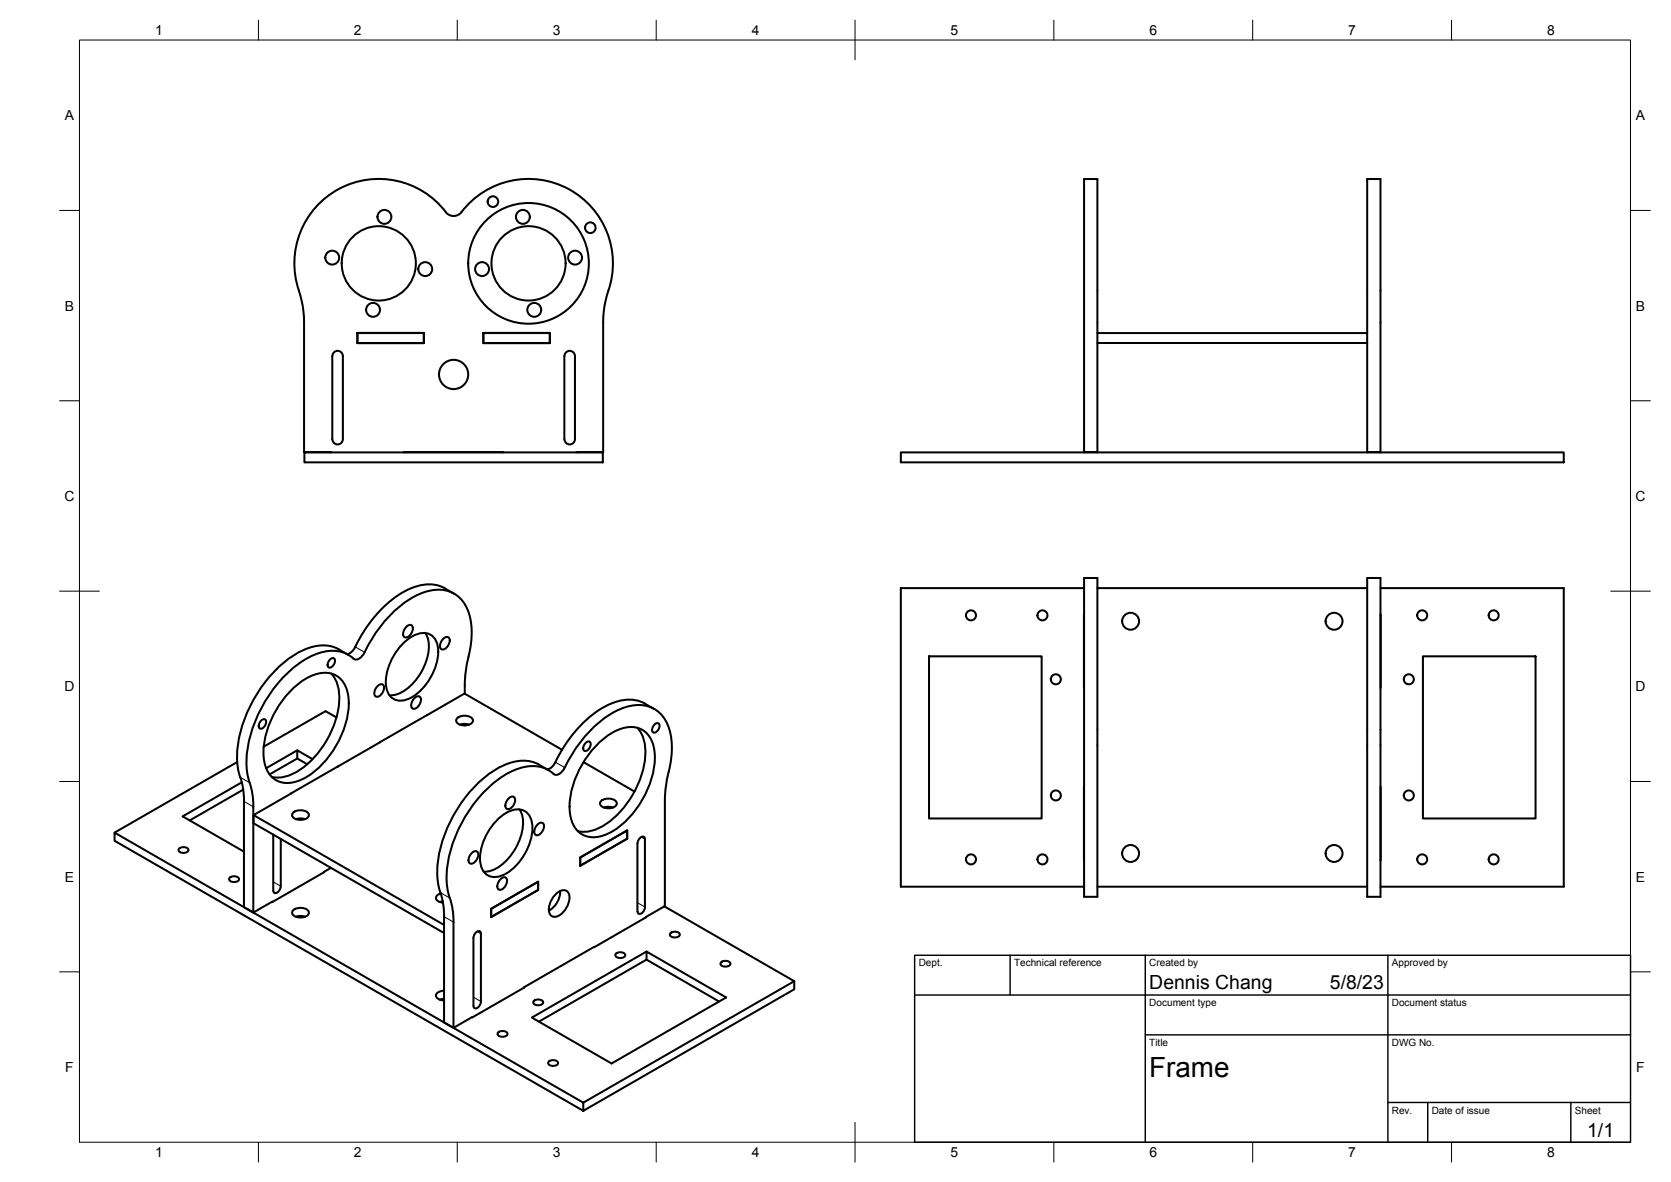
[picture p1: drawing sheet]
<svg xmlns="http://www.w3.org/2000/svg" width="420mm" height="297mm" viewBox="0 0 420 297" stroke-linecap="round" stroke-linejoin="round" font-family="sans-serif">
<!-- layer: Visible -->
<g fill="none" stroke="#000" stroke-width=".51">
<path d="M272.6 45h3.3v68.6h-3.3zM343.8 45h3.3v68.6h-3.3zM75.1 73l1 4 .3 2.7 .1 33.9 6.7 .1M75.2 73a21.2 21.2 0 0 1 10.3-25.6 21.2 21.2 0 0 1 26.9 6.2 2.51 2.51 0 0 0 3.6-.3 21.3 21.3 0 0 1 27.5-5.5 21.3 21.3 0 0 1 9.1 26.5l-.6 2.7-.3 2.7v33.9l-6.8 .1M84.1 88.4a1.32 1.32 0 0 1 1.4-.1 1.32 1.32 0 0 1 .7 1.2v20.8a1.32 1.32 0 0 1-1.3 1.4 1.32 1.32 0 0 1-1.3-1.4v-20.8v-.4zM89.9 83.7h16.7v2.5h-16.7zM89.9 83.7h.1M106.6 83.7h-16.7v2.5M106.6 86.2h.1M106.6 83.7v2.5h-16.7M121.5 83.7h16.8v2.5h-16.8zM121.5 83.7h.1"/>
<path d="M121.5 86.2h.1M121.6 83.7h16.7v2.5h-16.7zM141.9 89.5v20.8M141.9 89.5a1.32 1.32 0 0 1 1.3-1.3 1.32 1.32 0 0 1 1.4 1.3v20.8a1.32 1.32 0 0 1-1.4 1.4 1.32 1.32 0 0 1-1.3-1.4M275.9 83.7h67.9M275.9 86.2h67.9M76.5 113.7h75.1v2.5h-75.1zM101.6 113.7h25M226.5 113.7h166.7v2.5h-166.7zM272.6 113.6v.1M275.9 113.6v.1M343.8 113.6v.1"/>
<path d="M347.1 113.6v.1M102.2 157.5a.9 .9 0 0 1 1.6 0 2.27 2.27 0 0 1-1.9 2.7 1.51 1.51 0 0 1 0-2.3zM106.9 159.1a8.5 8.5 0 0 1 .1 7.6 12.9 12.9 0 0 1-7.5 7.9l-1.6 .1M114.2 149.2a10.2 10.2 0 0 0-11.6-1 31.4 31.4 0 0 0-13.5 14.8l-1 1.1-.8 .3M272.6 154.4v18.5M272.6 145.3h3.3v80.1h-3.3zM272.6 147.8h-46.1v75h46.1M275.9 147.8h67.9M343.8 145.3h3.3v80.1h-3.3zM347.1 154.4v18.5M347.1 147.8h46.1v75h-46.1M73.6 173.1a11.6 11.6 0 0 1 9.1-4 6.2 6.2 0 0 1 4.9 6.2 22.9 22.9 0 0 1-11.9 20.7 6.1 6.1 0 0 1-8.4-2.1 13.8 13.8 0 0 1-.1-10.5 25.5 25.5 0 0 1 6.4-10.3z"/>
<path d="M83 165.7a.69 .69 0 0 1 1.2 0 1.61 1.61 0 0 1-1.6 2 1.48 1.48 0 0 1 .4-2zM83.3 169.3a9.9 9.9 0 0 1 1.9 8.3 23.9 23.9 0 0 1-10.8 16.5 8.4 8.4 0 0 1-6.1 1.1M87.5 164.6a10.2 10.2 0 0 0-11.9-.9 32.7 32.7 0 0 0-15.1 20.2 19.6 19.6 0 0 0 .3 12.8l.4 2.2 .2 2.4M95 172.4a.9 .9 0 0 1 1.5 0 2.27 2.27 0 0 1-1.9 2.7 1.51 1.51 0 0 1 0-2.3zM101 162a7.8 7.8 0 0 1 6.2-2.9 4.1 4.1 0 0 1 3 4.7 14.2 14.2 0 0 1-7.6 11.9 3.7 3.7 0 0 1-5.5-3.2 14 14 0 0 1 3.9-10.5zM104.2 175.4a.9 .9 0 0 1 1.6 0 2.27 2.27 0 0 1-1.9 2.7 1.51 1.51 0 0 1 0-2.3zM107.3 179.7l9.5-5.4 24.5 14.1M107.4 179.7l-22.5 12.9M111.5 160.5a.9 .9 0 0 1 1.5 0 2.27 2.27 0 0 1-1.9 2.7 1.51 1.51 0 0 1 0-2.3zM116.9 174.3a36.6 36.6 0 0 1 1.3-11.2 15.8 15.8 0 0 0-1.5-11.6 8 8 0 0 0-9.8-2.8 27.8 27.8 0 0 0-14.3 13.5l-.9 1.7a2.61 2.61 0 0 1-2.5 1.8 8.6 8.6 0 0 0-9.7-1.3 28.5 28.5 0 0 0-13.8 13.5 26.9 26.9 0 0 0-3.3 17.5l.4 1.3M162.1 176.8l2.4 1.4M162.2 176.8a10.5 10.5 0 0 0-10.5 1 32.1 32.1 0 0 0-12.3 14.2l-1 1.1-.8 .3"/>
<path d="M233.6 164.9h28.3v40.8h-28.3zM357.8 164.9h28.3v40.8h-28.3zM59.6 191.5l-30.8 17.7M60.8 196.6l-14.9 8.6 15.4 8.8M61.2 198.4l-13.5 7.8M62.8 196.7a18.1 18.1 0 0 1 .9 6v26.6l-2.4-1.3v-26.6M65.7 181.1a.69 .69 0 0 1 1.2-.1 1.61 1.61 0 0 1-1.6 2.1 1.48 1.48 0 0 1 .4-2zM73.2 199.4l-9.4 5.4v2.1l47.9 27.6M74.7 188.6l-7.8 4.5M74.7 190.6l-6.9 4M78.6 190.8l-3.9-2.2v2l2.6 1.5M84.6 180.3l-2.7-1.6-15.6 8.9"/>
<path d="M85 192.6l-11.8 6.8M114.9 180.5a2.82 2.82 0 0 1 4 .4 1.73 1.73 0 0 1-2.1 1.4 1.73 1.73 0 0 1-2.1-1.4zM115.6 182.1l1.5-.2 .9 .2M116.9 181.9v.4M137.9 193.5a10.2 10.2 0 0 0-11.9-.9 32.7 32.7 0 0 0-15.2 20.3 20 20 0 0 0-.1 11.4M146.7 191.5l12.8 7.4M147.3 186.7a.69 .69 0 0 1 1.1-.1 1.61 1.61 0 0 1-1.5 2.1 1.48 1.48 0 0 1 .4-2zM150.5 186.7a11.6 11.6 0 0 1 9.2-3.9 6.2 6.2 0 0 1 4.9 6.2 22.9 22.9 0 0 1-11.9 20.6 6.1 6.1 0 0 1-8.4-2.1 13.8 13.8 0 0 1-.1-10.4 25.5 25.5 0 0 1 6.3-10.4zM160.2 182.9a9.9 9.9 0 0 1 1.9 8.4 23.9 23.9 0 0 1-10.7 16.4 8.4 8.4 0 0 1-6.1 1.2M164.6 182.1a.69 .69 0 0 1 1.2-.1 1.61 1.61 0 0 1-1.6 2.1 1.48 1.48 0 0 1 .4-2zM272.6 197.8v18.4M347.1 197.8v18.4"/>
<path d="M28.8 209.2l117.9 67.9v2.1l-117.9-67.9zM45 213.3a1.54 1.54 0 0 1 2.4 .3 1.45 1.45 0 0 1-2.5 0zM63.8 204.8l47.9 27.6M68.7 209.7l.1 14.5a1.02 1.02 0 0 0 1.6-.8l.2-.7v-11.9M73.7 204.3a2.82 2.82 0 0 1 4 .3 1.73 1.73 0 0 1-2.1 1.4 1.73 1.73 0 0 1-2.1-1.4zM74.4 205.9l.9-.2 1.4 .2M81.4 219.1l-13 7.5M83.2 218.1l-1.8 1.1M118.6 214.3a.9 .9 0 0 1 1.6 0 2.27 2.27 0 0 1-1.9 2.7 1.51 1.51 0 0 1 0-2.3zM124.7 206.4a7.8 7.8 0 0 1 6.2-3 4.1 4.1 0 0 1 3 4.7 14.2 14.2 0 0 1-7.6 11.9 3.7 3.7 0 0 1-5.5-3.2 14 14 0 0 1 3.9-10.4zM127.9 200.6a.9 .9 0 0 1 1.6 0 2.27 2.27 0 0 1-1.9 2.7 1.51 1.51 0 0 1 0-2.3zM130.6 203.4a8.5 8.5 0 0 1 .1 7.6 12.9 12.9 0 0 1-7.5 7.9l-1.6 .1"/>
<path d="M135.2 207.2a.9 .9 0 0 1 1.5 0 2.27 2.27 0 0 1-1.9 2.7 1.51 1.51 0 0 1 0-2.3zM145.9 215.5l11.8-6.8v2.1l-11.8 6.8zM145.9 215.5h.1M151.1 201.4a2.82 2.82 0 0 1 4 .3 1.73 1.73 0 0 1-2.1 1.4 1.73 1.73 0 0 1-2.1-1.4zM151.8 202.9l1.4-.2 1 .2M157.6 208.7l.1 2.1M157.7 208.7l-11.8 6.8v2M157.7 210.8l-11.8 6.7M160.9 210.6a.69 .69 0 0 1 1.2-.1l.1 17.4-.4 1.1a.77 .77 0 0 1-.8 .7 .77 .77 0 0 1-.7-.7v-17l.2-.8zM167.2 201.1v26.6l-4.8 2.9M167.2 201.1l.4-4.7a31.2 31.2 0 0 0 1.2-10.9 8.8 8.8 0 0 0-6.5-8.2 13.7 13.7 0 0 0-10.3 3.1 35.6 35.6 0 0 0-10.5 13.3l-.6 .6a1.4 1.4 0 0 1-1.7 .2 8.7 8.7 0 0 0-9.4-1.1 28.5 28.5 0 0 0-13.8 13.5 26.9 26.9 0 0 0-3.3 17.5 20.2 20.2 0 0 1 1.3 7.3v26.6l-2.3-1.4v-26.5M57.7 220.7a1.54 1.54 0 0 1 2.4 .2 1.45 1.45 0 0 1-2.5 0z"/>
<path d="M68.5 226.7l-4.8 2.6M73.7 228.8a2.82 2.82 0 0 1 4 .4 1.73 1.73 0 0 1-2.1 1.4 1.73 1.73 0 0 1-2.1-1.4zM74.4 230.4l1.4-.2 .9 .2M110.7 224.3a18.1 18.1 0 0 1 1 6M110.8 224.6a1.05 1.05 0 0 0-1 .6 1.05 1.05 0 0 0 .2 1.2l1.4 .5M111.3 226.5l-.7 .2M119.7 234.3a.69 .69 0 0 1 1.1 0l.1 17.4-.4 1.1a.9 .9 0 0 1-1.4 .3l-.1-17.4 .2-.7zM123.5 230.4v-2l11.8-6.8v2.1l-11.8 6.7M123.5 228.4h.1M125.9 220.9a.9 .9 0 0 1 1.5 0 2.27 2.27 0 0 1-1.9 2.7 1.51 1.51 0 0 1 0-2.3zM135.3 223.7l-11.8 6.8v-2.1l11.8-6.8v2.1M139.6 224.9a2.33 2.33 0 0 1 3-.9 3.9 3.9 0 0 1-.5 4.7 3.2 3.2 0 0 1-3.1 1.6 2.34 2.34 0 0 1-.8-3l.6-1.3z"/>
<path d="M140.8 223.9a5.6 5.6 0 0 1-2.8 4.9M149.4 238l-17.6 10.2M154.8 239.8a1.54 1.54 0 0 1 2.4 .2 1.45 1.45 0 0 1-2.5 0zM162.4 230.5l-13 7.5M162.6 239.1l-28.9 16.6 20.1 11.6 28.8-16.6-20-11.6v2.1l-27.1 15.5M167.1 227.8l32.6 18.8M168.5 234.6a1.54 1.54 0 0 1 2.4 .3 1.45 1.45 0 0 1-2.5 0zM275.9 222.8h67.9M111.7 249h-.6a1.19 1.19 0 0 0-1.2 .5 1.19 1.19 0 0 0 0 1.3l.7 .4 1.1 .2M111.7 251l-1.1 .2M118.8 255.7l-4.8 2.6M125.2 259.5a1.54 1.54 0 0 1 2.4 .3 1.45 1.45 0 0 1-2.5 0z"/>
<path d="M131.8 248.1l-13.1 7.5M134.2 251.6a1.54 1.54 0 0 1 2.4 .3 1.45 1.45 0 0 1-2.5 0zM162.6 241.2l18.2 10.5M181.2 241.9a1.54 1.54 0 0 1 2.5 .3 1.45 1.45 0 0 1-2.6 0zM199.7 246.6v2l-53 30.6M199.7 246.6l-53 30.5M137.9 266.9a1.54 1.54 0 0 1 2.4 .2 1.45 1.45 0 0 1-2.5 0z"/>
<circle cx="96.7" cy="54.5" r="1.75"/>
<circle cx="124" cy="50.7" r="1.33"/>
<circle cx="131.5" cy="54.5" r="1.75"/>
<circle cx="148.4" cy="57.2" r="1.33"/>
<circle cx="83.5" cy="64.7" r="1.75"/>
<circle cx="93.8" cy="77.9" r="1.75"/>
<circle cx="95.3" cy="66.2" r="9.3"/>
<circle cx="106.9" cy="67.6" r="1.75"/>
<circle cx="121.2" cy="67.6" r="1.75"/>
<circle cx="132.9" cy="66.2" r="9.3"/>
<circle cx="132.9" cy="66.2" r="15.2"/>
<circle cx="134.3" cy="77.9" r="1.75"/>
<circle cx="144.6" cy="64.7" r="1.75"/>
<circle cx="114.1" cy="94.1" r="3.7"/>
<circle cx="244.1" cy="154.6" r="1.26"/>
<circle cx="262.1" cy="154.6" r="1.26"/>
<circle cx="284.3" cy="156.1" r="2.13"/>
<circle cx="335.4" cy="156.1" r="2.13"/>
<circle cx="357.6" cy="154.6" r="1.26"/>
<circle cx="375.6" cy="154.6" r="1.26"/>
<circle cx="265.5" cy="170.7" r="1.26"/>
<circle cx="354.2" cy="170.7" r="1.26"/>
<circle cx="265.5" cy="199.9" r="1.26"/>
<circle cx="354.2" cy="199.9" r="1.26"/>
<circle cx="244.1" cy="216" r="1.26"/>
<circle cx="262.1" cy="216" r="1.26"/>
<circle cx="284.3" cy="214.5" r="2.13"/>
<circle cx="335.4" cy="214.5" r="2.13"/>
<circle cx="357.6" cy="216" r="1.26"/>
<circle cx="375.6" cy="216" r="1.26"/>
</g>
<!-- layer: Visible Narrow -->
<path d="M89.3 162.6l2.4 1.3M60.4 195.3l2.4 1.4M139.6 191.5l2.4 1.4M61.3 201.4l2.4 1.3M161.2 210.4l1 .5M68.7 221.6l1.9 1.1M110.7 224.3l2.4 1.4M111.7 230.4l2.3 1.3M120 234.1l.9 .6M160.3 226.9l1.9 1M119 250.6l1.9 1.1" fill="none" stroke="#000" stroke-width=".25"/>
<!-- layer: BORDER -->
<g fill="none" stroke="#000" stroke-width=".25">
<path d="M20 10.1h390v276.9h-390zM65 5.1v5M115 5.1v5M165 5.1v5M215 5.1v10M265 5.1v5M315 5.1v5M365 5.1v5M15 52.9h5M410 52.9h5M15 100.7h5M410 100.7h5"/>
<path d="M15 148.6h10M405 148.6h10M15 196.4h5M410 196.4h5M15 244.2h5M410 244.2h5M65 287v5M115 287v5M165 287v5M215 282.1v9.9M265 287v5M315 287v5"/>
<path d="M365 287v5"/>
</g>
<!-- layer: TITLEBLOCK -->
<path d="M230 240.1h180v46.9h-180zM230 250h180M254 240.1v9.9M288 240.1v46.9M349 240.1v46.9M288 260.1h122M349 277.1h61M359 277.1v9.9M395 277.1v9.9" fill="none" stroke="#000" stroke-width=".36"/>
<text font-size="7" x="289" y="270.6">Frame</text>
<g font-size="4.9">
<text x="289" y="248.5">Dennis Chang</text>
<text x="334.4" y="248.5">5/8/23</text>
<text x="399.1" y="285.7">1/1</text>
</g>
<g font-size="3.5">
<text x="39" y="8.8">1</text>
<text x="89" y="8.8">2</text>
<text x="139" y="8.8">3</text>
<text x="189" y="8.8">4</text>
<text x="239" y="8.8">5</text>
<text x="289" y="8.8">6</text>
<text x="339" y="8.8">7</text>
<text x="389" y="8.8">8</text>
<text x="16.3" y="30.2">A</text>
<text x="411.3" y="30.2">A</text>
<text x="16.3" y="78">B</text>
<text x="411.3" y="78">B</text>
<text x="16.2" y="125.9">C</text>
<text x="411.2" y="125.9">C</text>
<text x="16.2" y="173.7">D</text>
<text x="411.2" y="173.7">D</text>
<text x="16.3" y="221.6">E</text>
<text x="411.3" y="221.6">E</text>
<text x="16.4" y="269.4">F</text>
<text x="411.4" y="269.4">F</text>
<text x="39" y="290.8">1</text>
<text x="89" y="290.8">2</text>
<text x="139" y="290.8">3</text>
<text x="189" y="290.8">4</text>
<text x="239" y="290.8">5</text>
<text x="289" y="290.8">6</text>
<text x="339" y="290.8">7</text>
<text x="389" y="290.8">8</text>
</g>
<g font-size="2.5">
<text x="231" y="242.9">Dept.</text>
<text x="255" y="242.9">Technical reference</text>
<text x="289" y="242.9">Created by</text>
<text x="350" y="242.9">Approved by</text>
<text x="289" y="252.8">Document type</text>
<text x="350" y="252.8">Document status</text>
<text x="289" y="262.9">Title</text>
<text x="350" y="262.9">DWG No.</text>
<text x="350" y="279.9">Rev.</text>
<text x="360" y="279.9">Date of issue</text>
<text x="396" y="279.9">Sheet</text>
</g>
</svg>
